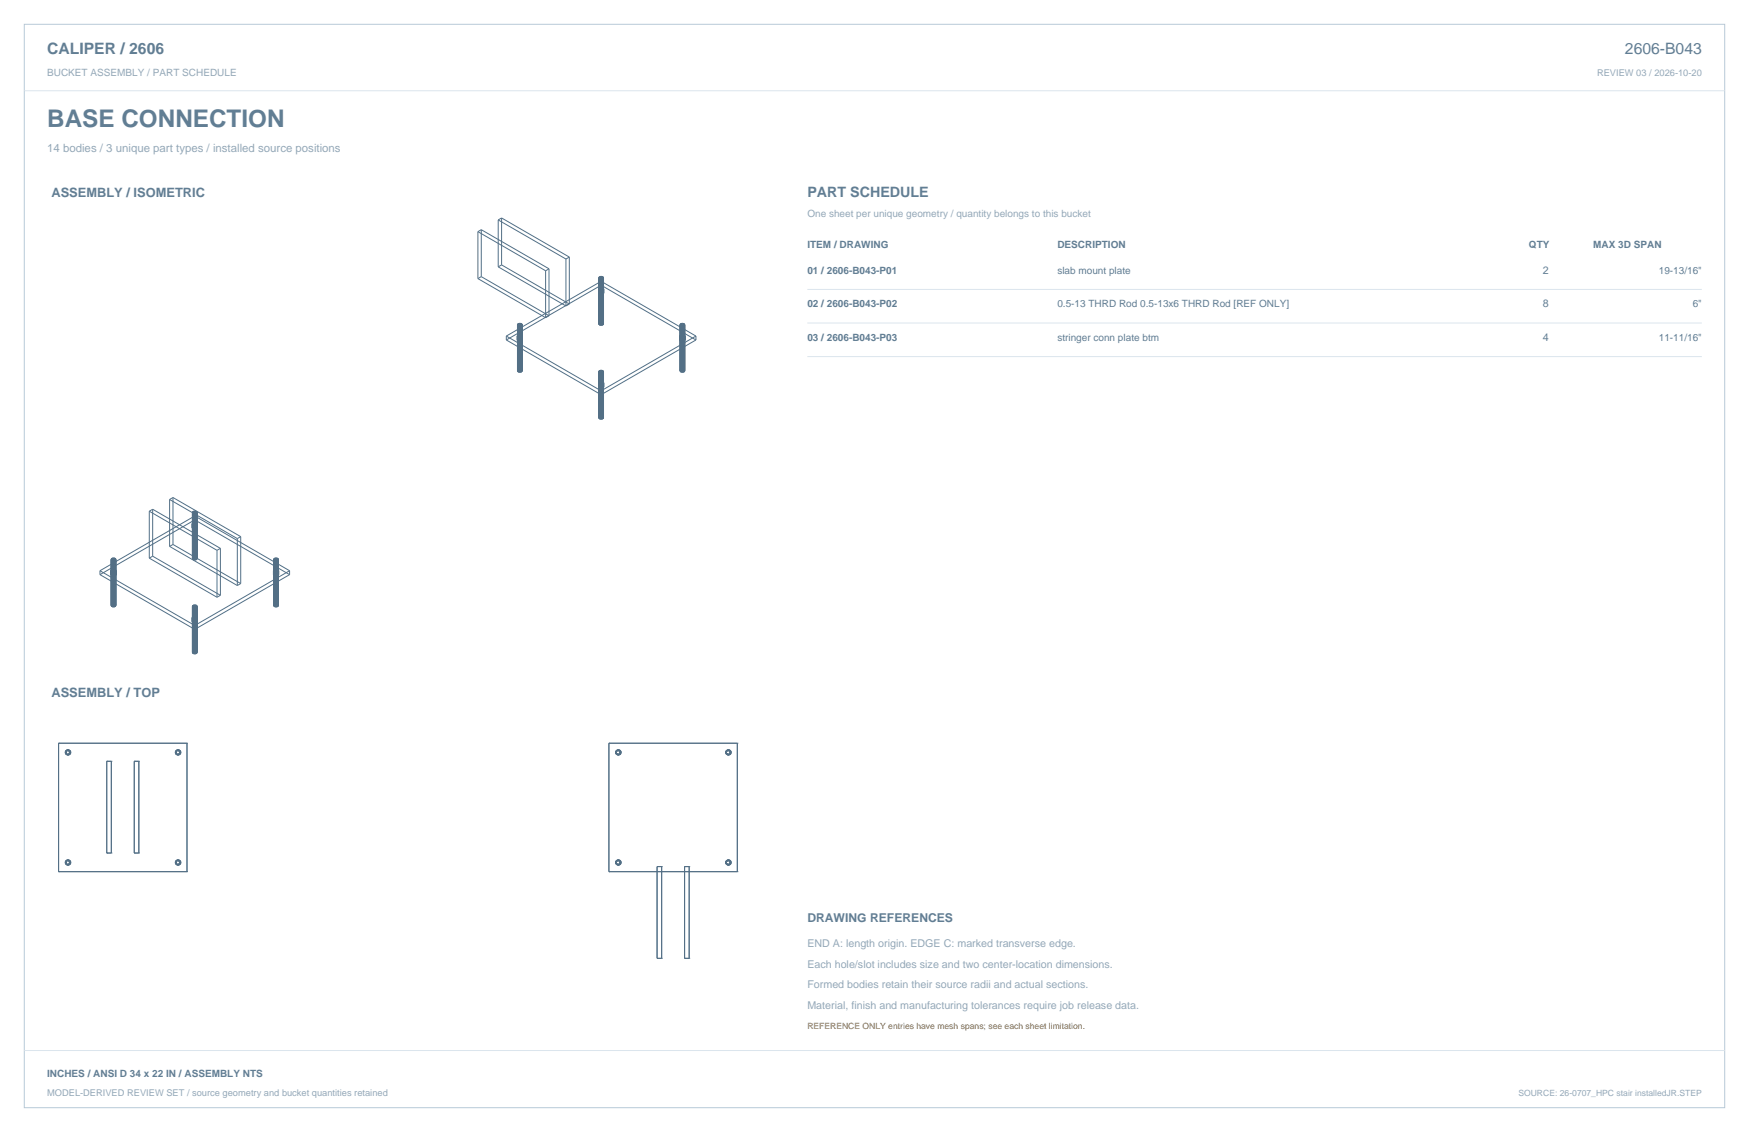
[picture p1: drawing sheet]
<svg xmlns="http://www.w3.org/2000/svg" width="864mm" height="559mm" viewBox="0 0 864 559" stroke-linecap="round" stroke-linejoin="round" font-family="sans-serif">
<path d="M12 12h840v535h-840z" fill="none" stroke="#b8cad8" stroke-width=".49"/>
<path d="M12 45h840M399 143h441M399 159h441M399 176h441M12 519h840" fill="none" stroke="#dbe5ed" stroke-width=".49"/>
<g fill="none" stroke="#536f85" stroke-width=".49">
<path d="M236 114l33 20M236 114v24M238 113l-2 1M238 113v24M238 113l33 20M246 109l33 19M246 109v23M248 108l-2 1M248 108v23M248 108l33 19M236 138l33 19M238 137l-2 1"/>
<path d="M238 137l33 19M246 132l33 19M248 131l-2 1M248 131l33 19M269 134v23M271 133l-2 1M271 133v23M279 128v23M281 127l-2 1M281 127v23M296 137h.1M296 137v23"/>
<path d="M296 137v1M296 138h.1M296 137v22M296 138h1M296 137h1M297 138v23M297 138h.1M297 137h.1M297 137v1M297 136v25M297 136v1M297 136h.1"/>
<path d="M297 136l-1 1M297 137v22M297 136l1 1M297 137v23M297 137h1M297 137l1 1M298 137h.1M298 137v23M298 137v1M298 137h-1M298 138h-1M298 138h.1"/>
<path d="M256 160v23M256 160h.1M256 160v24M257 160v22M257 160h.1M257 160h-1M257 160v24M257 160h1M258 160v24M258 160h.1M271 156l-2 1M281 150l-2 1"/>
<path d="M296 143h1h1M296 143h.1M296 143l1-1 1 1M296 160h.1M296 144a1 1 0 0 1 2 0 1 1 0 0 1 0 2 1.1 1.1 0 0 1-2-1zM296 159v1M296 159h.1M296 159l1 1M297 160h-1M297 159v1M297 159h.1M297 159h-1"/>
<path d="M297 160h.1M297 159h1M297 160h1M298 160h.1M298 159l-1 1M298 159h.1M298 159v1M298 143v2M336 160v23M336 160h.1M336 160v24M337 160v22"/>
<path d="M337 160h.1M337 160h-1M337 160v24M337 160h1M338 160h.1M338 160v24M250 166v2M250 168l47 27 47-27M250 168l47-27 47 27M250 166l47 27 47-27M250 166l47-27 47 27M255 168h1"/>
<path d="M255 168l2-1h1v1M255 166v2M255 166l1 1 2-1M255 166l2-1 1 1M256 168h.1M256 160v1M256 161h.1M256 161v23M256 161h1M257 161h.1M257 161h-1M257 161v23"/>
<path d="M257 160v1M257 160l1 1M258 161h-1M258 160v1M258 160h-1M258 161h.1M258 160v23M258 168h-2M258 166v2M296 160v1M296 160l1 1M296 161h1"/>
<path d="M297 161h.1M297 160v1M298 160h-1M298 160l-1 1M336 166v2M336 166h.1M336 160v1M336 166l1-1a1 1 0 0 1 1 0 1 1 0 0 1 0 2 1 1 0 0 1-2 0v-1M336 161h.1M336 161h1M337 161h.1M337 161h-1"/>
<path d="M337 161v23M337 161h1M338 161h-1M338 160l-1 1M338 160v1M338 161h.1M338 160v23M338 168l-1-1-1 1M338 168h.1M338 168l-1 1-1-1M344 166v2M256 183h.1"/>
<path d="M256 183v1M256 184h.1M256 182v1M256 184h1M256 182h.1M257 182v1M257 182h.1M257 182h-1M257 183h-1M257 183h.1M257 184h.1M257 182l1 1"/>
<path d="M257 183h1M258 184h-1M258 183l-1 1M258 183h.1M258 183h-1M258 183v1M296 183v1M296 184h.1M296 183v23M296 183h.1M296 191v-1a1 1 0 0 1 2 0 1 1 0 0 1 0 2 1 1 0 0 1-2 0zM296 189v-1a1 1 0 0 1 2 0 1 1 0 0 1 0 2 1 1 0 0 1-2 0z"/>
<path d="M296 183v24M296 184h1M297 184v23M297 184h.1M297 183v24M297 183h.1M297 183h-1M297 183v23M297 183h1M297 184h1M298 183h.1M298 183v24"/>
<path d="M298 184h.1M298 184h-1M298 183v1M298 183v23M298 189v2M336 183h.1M336 183v1M336 184h1M336 184h.1M336 182v1M337 184h.1M337 182v1"/>
<path d="M337 182h-1M337 183h-1M337 182h.1M337 183h.1M337 182h1M337 183h1M338 184h-1M338 183h.1M338 182v1M338 182l-1 1M338 184h.1M338 183v1"/>
<path d="M296 206h.1M296 206v1M296 207h.1M296 207h1M296 206h1M297 206h-1M297 207h.1M297 206h.1M297 206h1M298 206h.1M298 206h-1M298 207h-1"/>
<path d="M298 206v1M298 207h.1M74 252l33 20M74 252v24M75 251l-1 1M75 251v24M75 251l34 20M84 247l33 19M84 247v23M85 246l-1 1M85 246v23M85 246l34 19"/>
<path d="M95 259v1M95 259a1.1 1.1 0 0 1 1-1 1.1 1.1 0 0 1 1 1h-2M95 259h.1M95 253h.1M95 253v23M95 253v1M95 254h1M95 253h1M96 252l-1 1M96 252v24M96 253h.1M96 253l-1 1"/>
<path d="M96 254h.1M96 252h.1M96 253v1M96 252v23M96 254v22M96 252h1M96 253l1 1M97 254h-1M97 252h.1M97 253h-1M97 253v1M97 252v24"/>
<path d="M97 254v22M97 254h.1M97 253h.1M97 252v1M97 253v23M55 276v23M55 276h.1M55 276v1M55 277h.1M55 277h1M55 276h1M56 276h.1"/>
<path d="M56 276l-1 1M56 277h.1M56 276h-1M56 276v1M56 276v23M56 277v23M56 276v22M56 275v1M56 275h.1M56 275l1 1M56 276v24M57 276h-1"/>
<path d="M57 276v1M57 276v23M57 276h.1M57 277h-1M57 277h.1M74 276l33 19M75 275l-1 1M75 275l34 19M84 270l33 19M85 269l-1 1M85 269l34 19M95 260h.1"/>
<path d="M95 276h.1M95 260h1a1 1 0 0 1 1 0 1 1 0 0 1 0 1 1 1 0 0 1-1 0l-1-1M95 275v1M95 276h1M95 275l1 1M95 275h.1M96 276h-1M96 275v1M96 275h-1M96 276h.1M96 275h.1M96 275h1"/>
<path d="M97 276h-1M97 275v1M97 275h.1M97 276h.1M107 272v23M109 271l-2 1M109 271v23M117 266v23M119 265l-2 1M119 265v23M135 276h.1M135 276v1"/>
<path d="M135 277h1M135 276v23M135 276h1M136 276h-1M136 277h.1M136 276h.1M136 276l-1 1M136 276l-1 23M136 276v23M136 276v1M136 277v23M136 276v24"/>
<path d="M136 275v1M136 276v22M136 276h1M137 276v24M137 276h.1M137 276h-1M137 276v1M137 277h-1M137 276v22M137 277h.1M137 276v23M49 282v2"/>
<path d="M49 284l47 27 47-27M49 284l47-27 47 27M49 282l47 27 47-27M49 282l47-27 47 27M55 282h.1M55 282l1-1 1 1M55 299h.1M55 283h1a1 1 0 0 1 1 0 1 1 0 0 1 0 2 1 1 0 0 1-1-1zM55 299l1 1M55 298v1M55 298l1 1M55 298h.1"/>
<path d="M56 299v1M56 299h-1M56 300h.1M56 298v1M56 298h-1M56 299h.1M56 298h.1M56 298h1M56 299h1M57 300h-1M57 298l-1 1M57 298h.1"/>
<path d="M57 299h.1M57 299l-1 1M57 299v1M57 298v1M57 282h-1h-1M57 282v2M95 299h.1M95 299v1M95 299v23M95 300h.1M95 299v24M95 300h1"/>
<path d="M95 299l1 1M96 299h-1M96 299v24M96 300h.1M96 300h-1M96 299v22M96 299h.1M96 299h1M96 300h1M97 299h.1M97 300h-1M97 300h.1"/>
<path d="M97 299v24M97 300v23M97 299v1M97 299v23M109 294l-2 1M119 288l-2 1M135 284h1h2M135 282v2M135 282h.1M135 282l1-1 2 1M135 299h.1M135 299h1"/>
<path d="M135 298l1 1M135 298v1M136 299h-1M136 299v1M136 299h.1M136 298v1M136 298h-1M136 300h.1M136 298h.1M136 298h1M136 299h1M137 298l-1 1"/>
<path d="M137 298h.1M137 300h-1M137 300h.1M137 299h.1M137 298v1M137 299v1M138 282h-2h-1M138 282v2M138 284l-2-1-1 1M138 284h.1M143 282v2M95 305v2"/>
<path d="M95 307l1 1 1-1M95 305h.1M95 305l1-1a1 1 0 0 1 1 0 1 1 0 0 1 0 2 1 1 0 0 1-1 0l-1-1M96 300v23M97 307l-1-1-1 1M97 307h.1M95 322h.1M95 322l1 1M95 322v1M95 322h1M95 323h1M96 322h-1"/>
<path d="M96 321v1M96 321l-1 1M96 323h.1M96 322h.1M96 321h.1M96 322h1M96 321h1M97 323h-1M97 322h.1M97 321v1M97 323h.1M97 322v1"/>
<path d="M29 367h.1M29 367h63M29 367v63M32 372h.1M32 371h.1M32 371v1M32 371h1M32 372h1M33 372h.1M33 371h.1M33 371v1M33 372h-1"/>
<path d="M33 370h.1M33 370l-1 1M33 372v1M33 373h.1M33 370v1M33 370h1M33 371h1M34 372v1M34 371h.1M34 372h-1M34 370h.1M34 370v1"/>
<path d="M34 373h.1M34 373h-1M34 372h.1M34 372h1M34 371v1M34 371h1M35 371h-1M35 372h.1M35 371h.1M35 372h-1M35 371v1M53 376h.1"/>
<path d="M53 376h2M53 376v45M55 376h.1M55 376v45M66 376h.1M66 376h3M66 376v45M69 376h.1M69 376v45M87 372h.1M87 371h.1M87 371v1"/>
<path d="M87 370h.1M87 370v1M87 372v1M87 373h.1M87 373h1M87 372h1M88 370h.1M88 373h.1M88 370h-1M88 370v1M88 372v1M88 371h-1"/>
<path d="M88 372h.1M88 371h.1M88 370l1 1M88 372h1M88 371h1M88 370h1M89 372h.1M89 371h.1M89 372h-1M89 371h-1M89 370h.1M89 372l-1 1"/>
<path d="M89 370v1M89 371v1M92 367h.1M92 367v63M301 367h.1M301 367h63M301 367v63M304 372h.1M304 371h.1M304 371v1M304 370h.1M304 370v1"/>
<path d="M304 372l1 1M304 371h1M304 372h1M305 370h.1M305 373h.1M305 370h-1M305 372h-1M305 371h-1M305 372h.1M305 370v1M305 370l-1 1M305 371h.1"/>
<path d="M305 372v1M305 371h1M305 370h1M306 372h.1M306 371h.1M306 372h-1M306 370v1M306 372l-1 1M306 373h.1M306 370h.1M306 373h-1M306 372v1"/>
<path d="M306 371v1M358 372h.1M358 371h.1M358 371v1M358 372h1M358 371h1M359 371h.1M359 372h.1M359 371h-1M359 371v1M359 372h-1M359 370h.1"/>
<path d="M359 370v1M359 372v1M359 373h.1M359 373h1M359 372h1M360 373h.1M360 370h.1M360 370h-1M360 370v1M360 372v1M360 371h.1M360 371h-1"/>
<path d="M360 372h.1M360 372h1M360 370l1 1M360 371v1M361 372h.1M361 371h.1M361 372h-1M361 371h-1M361 371v1M364 367h.1M364 367v63M29 430h.1"/>
<path d="M29 430h63M32 426h.1M32 425h.1M32 425v1M32 426h1M32 425h1M32 426l1 1M33 426h.1M33 425h.1M33 426v1M33 426h-1M33 427h.1"/>
<path d="M33 425h-1M33 425v1M33 425h1M34 427h.1M34 425h.1M34 427h-1M34 426v1M34 426h.1M34 426h1M34 425v1M34 425h1M35 425h-1"/>
<path d="M35 426h-1M35 426h.1M35 425h.1M35 425v1M53 421h.1M53 421h2M55 421h.1M66 421h.1M66 421h3M69 421h.1M87 426h.1M87 425h.1"/>
<path d="M87 425v1M87 426v1M87 427h.1M87 427h1M88 425h.1M88 427h.1M88 425h-1M88 426l1 1M88 425h1M88 426v1M89 426h.1M89 425h.1"/>
<path d="M89 426h-1M89 425h-1M89 425v1M89 427h.1M89 427h-1M89 426v1M92 430h.1M301 430h.1M301 430h63M304 426h.1M304 425h.1M304 425v1"/>
<path d="M304 426v1M304 427h.1M304 427h1M304 425h1M304 426h1M305 425h.1M305 427h.1M305 425h-1M305 426l-1 1M305 426v1M305 425h1M306 427h.1"/>
<path d="M306 425h.1M306 427h-1M306 426v1M306 426h.1M306 425v1M324 428h.1M324 428h3M324 428v45M327 428h.1M327 428v45M338 428h.1M338 428v45"/>
<path d="M338 428h2M340 428h.1M340 428v45M358 426h.1M358 425h.1M358 425v1M358 426h1M358 425h1M359 425h.1M359 426h.1M359 425h-1M359 426v1"/>
<path d="M359 426h-1M359 427h.1M359 425v1M359 427h1M360 427h.1M360 425h.1M360 425h-1M360 426v1M360 426h.1M360 426h1M360 425v1M360 425h1"/>
<path d="M361 426h.1M361 425h.1M361 426l-1 1M361 425h-1M361 426h-1M361 425v1M364 430h.1M324 473h.1M324 473h3M327 473h.1M338 473h.1M338 473h2"/>
<path d="M340 473h.1"/>
</g>
<text font-size="12" fill="#617e94" x="23" y="63">BASE CONNECTION</text>
<g font-size="7.8" fill="#617e94">
<text x="23" y="27">CALIPER / 2606</text>
<text x="802" y="27">2606-B043</text>
</g>
<text font-size="7.1" fill="#617e94" x="399" y="97">PART SCHEDULE</text>
<g font-size="6.3" fill="#617e94">
<text x="25" y="97">ASSEMBLY / ISOMETRIC</text>
<text x="25" y="344">ASSEMBLY / TOP</text>
</g>
<text font-size="6" fill="#617e94" x="399" y="455">DRAWING REFERENCES</text>
<text font-size="5.6" fill="#93a8b9" x="23" y="75">14 bodies / 3 unique part types / installed source positions</text>
<g font-size="5.3" fill="#617e94">
<text x="762" y="135">2</text>
<text x="762" y="152">8</text>
<text x="762" y="168">4</text>
</g>
<g font-size="5.3" fill="#93a8b9">
<text x="399" y="467">END A: length origin. EDGE C: marked transverse edge.</text>
<text x="399" y="478">Each hole/slot includes size and two center-location dimensions.</text>
<text x="399" y="488">Formed bodies retain their source radii and actual sections.</text>
<text x="399" y="498">Material, finish and manufacturing tolerances require job release data.</text>
</g>
<g font-size="4.9" fill="#93a8b9">
<text x="23" y="38">BUCKET ASSEMBLY / PART SCHEDULE</text>
<text x="399" y="107">One sheet per unique geometry / quantity belongs to this bucket</text>
</g>
<g font-size="4.9" fill="#617e94">
<text x="399" y="122">ITEM / DRAWING</text>
<text x="522" y="122">DESCRIPTION</text>
<text x="755" y="122">QTY</text>
<text x="787" y="122">MAX 3D SPAN</text>
<text x="399" y="135">01 / 2606-B043-P01</text>
<text x="522" y="135">slab mount plate</text>
<text x="819" y="135">19-13/16&quot;</text>
<text x="399" y="152">02 / 2606-B043-P02</text>
<text x="522" y="152">0.5-13 THRD Rod 0.5-13x6 THRD Rod [REF ONLY]</text>
<text x="836" y="152">6&quot;</text>
<text x="399" y="168">03 / 2606-B043-P03</text>
<text x="522" y="168">stringer conn plate btm</text>
<text x="819" y="168">11-11/16&quot;</text>
<text x="23" y="532">INCHES / ANSI D 34 x 22 IN / ASSEMBLY NTS</text>
</g>
<g font-size="4.6" fill="#93a8b9">
<text x="789" y="38">REVIEW 03 / 2026-10-20</text>
<text x="23" y="541">MODEL-DERIVED REVIEW SET / source geometry and bucket quantities retained</text>
</g>
<text font-size="4.2" fill="#ad6b22" x="399" y="508">REFERENCE ONLY entries have mesh spans; see each sheet limitation.</text>
<text font-size="4.2" fill="#93a8b9" x="750" y="541">SOURCE: 26-0707_HPC stair installedJR.STEP</text>
</svg>
